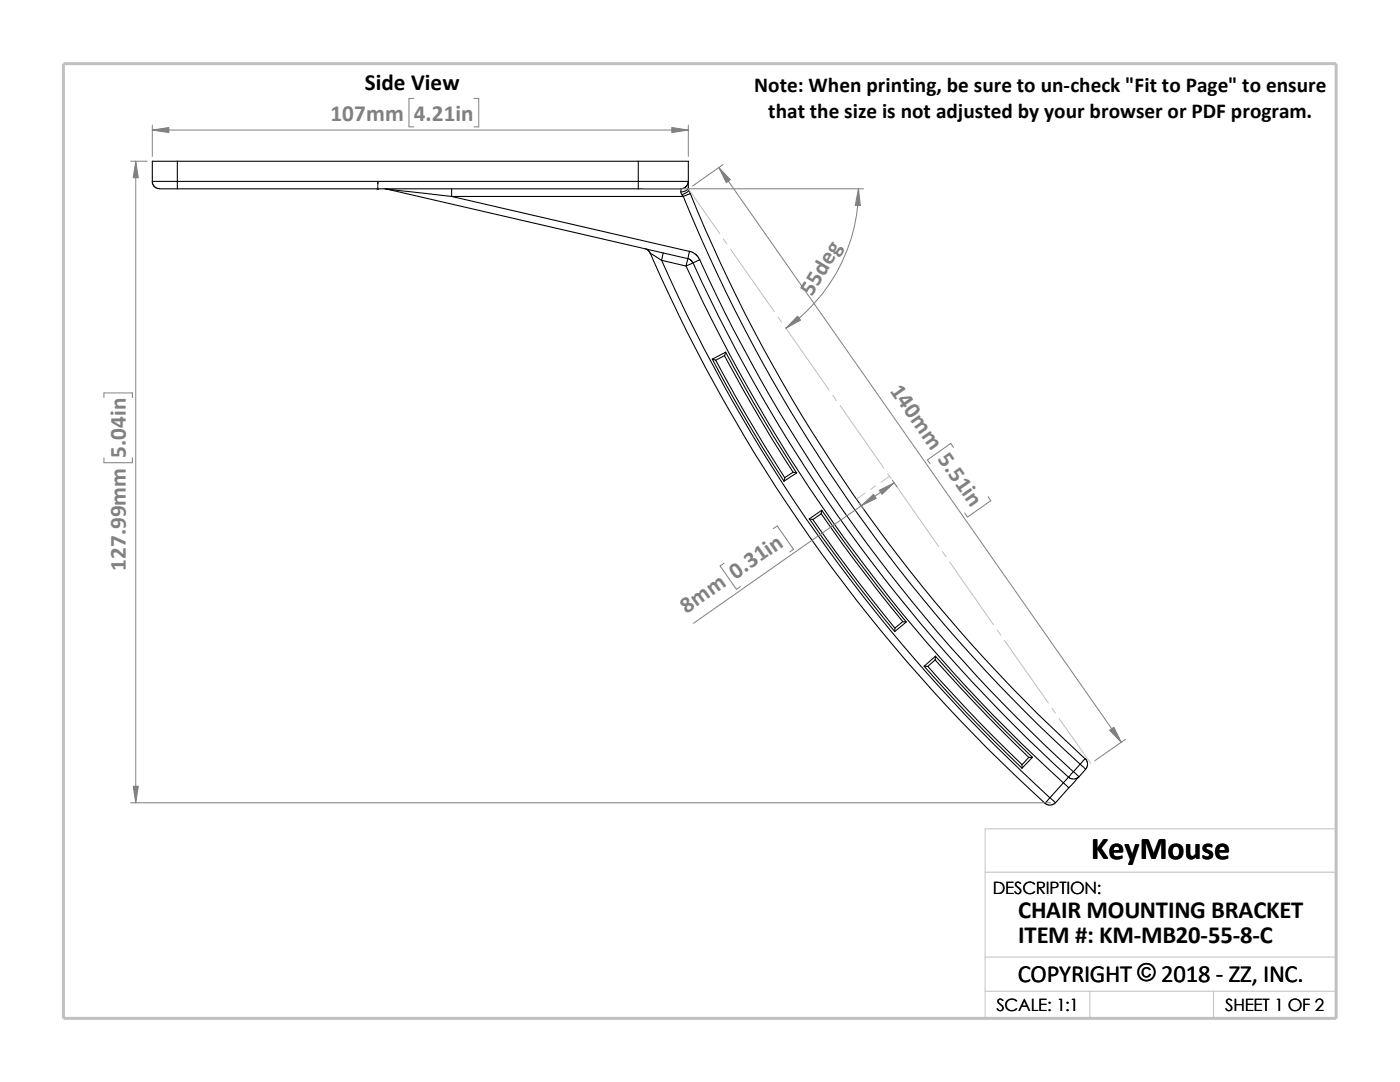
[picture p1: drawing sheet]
<svg xmlns="http://www.w3.org/2000/svg" width="279mm" height="216mm" viewBox="0 0 279 216" stroke-linecap="round" stroke-linejoin="round" font-family="sans-serif">
<g fill="none" stroke="#c0c0c0" stroke-width=".2">
<path d="M137.4 37.7l6.2 8.9M144.4 47.7l.7 1M145.8 49.7l8.8 12.5M155.3 63.2l.7 1.1M156.8 65.4l8.7 12.5M166.2 78.9l.7 1M167.7 80.9l8.7 12.5M172.7 98.4l-1.7 1.2M174.8 96.9l-1.1 .8M177.1 94.5l.8 1M177.5 95l-1.7 1.2M178.6 96.6l8.7 12.5"/>
<path d="M188.1 110.1l.7 1M189.5 112.1l8.7 12.5M199 125.7l.7 1M200.4 127.8l8.8 12.5M209.9 141.3l.8 1M211.4 143.4l6.3 8.9M196.6 174h70.1M196.6 191h70.1M196.6 197.8h70.1M217.5 197.8v5.4M242.2 197.8v5.4M26.8 203.2h239.9v-37.8h-70.1v37.8"/>
</g>
<path d="M12.7 12.7h254v190.5h-254z" fill="none" stroke="#c0c0c0" stroke-width=".59"/>
<g fill="none" stroke="#000" stroke-width=".21">
<path d="M30.4 36.2h5M30.4 36.2v.3l.3 .6 .8 .5 3.9 .1M35.4 36.2v1.5M35.4 32.2h-5v4M35.4 32.2v4M35.4 36.2h92M35.4 32.2h92M35.4 37.7h92M76.8 37.7h.3M77.1 37.7l13 1.5M77.1 37.7l60.1 13.9M90.1 37.7v1.5"/>
<path d="M90.1 39.2h46.3M90.1 39.2l47.5 11M127.4 37.7h8.5v.6M127.4 32.2v4M127.4 36.2h10M127.4 36.2v1.5M127.4 32.2h10v4M135.9 38.3l.2 .6M136.1 38.9l.3 .3M136.4 39.2a312.1 312.1 0 0 0 79.2 113.3M137.4 37.4l.1 .6M137.4 36.2l-.2 .7-.4 .4-.6 .3h-.3"/>
<path d="M137.4 37.4a1.34 1.34 0 0 1-1.5 .9M137.4 36.2v1.2M137.5 38l.3 .6M137.5 38l-.4 .4-1 .5M137.8 38.6l-1.4 .6M137.8 38.6a309.5 309.5 0 0 0 78.7 112.8M128.7 49.6l.6 .3 .5 .7 2.2 1.3M129.8 50.5a321.3 321.3 0 0 0 78.7 109.8M132 51.9a321.2 321.2 0 0 0 77.5 107.3M132 51.9l4.9 1.2M132.4 50.5l-.4 1.4M136.9 53a315.7 315.7 0 0 0 75.3 103.2"/>
<path d="M137.2 51.6l.6 .2 .5 .7M137.2 51.6l-.3 1.5M137.6 50.2l-.4 1.4M137.6 50.1l1.2 .6 .9 1.2M138.3 52.4a314.6 314.6 0 0 0 74.9 102.7M139.7 51.9l-2.8 1.2M139.7 51.9a313.3 313.3 0 0 0 74.5 102.1M142.2 71.6a300.8 300.8 0 0 0 14.3 24.4M142.2 71.7l.6 .2M142.8 71.9l5.7 10.3 8.1 13.1M144.6 71l7.5 13.3 6.2 9.9M144.6 71l-1.8 .9"/>
<path d="M144.8 70.3l-.2 .7M144.8 70.3a336.6 336.6 0 0 0 14.2 24.1M144.8 70.3l-2.6 1.4M156.6 95.3l-.1 .7M158.3 94.2l.7 .2-2.5 1.6M158.3 94.2l-1.7 1.1M161.5 103.5a331.7 331.7 0 0 0 17.1 22.5M161.5 103.5l.7 .2M162.2 103.7l6.9 9.5 9.5 12.1M163.9 102.5l6.6 9.3 9.7 12.2M164 101.8a326.8 326.8 0 0 0 16.8 22.3M164 101.8l-.1 .7-1.7 1.2"/>
<path d="M164 101.8l-2.5 1.7M180.2 124l.6 .1-2.2 1.9M180.2 124l-1.6 1.3v.7M184.4 132.9a310.1 310.1 0 0 0 19.6 20.4M185.2 133l10.6 11.5 8.2 8.1M186.6 131.7l10.4 11.2 8.3 8.2M186.7 130.9a308.6 308.6 0 0 0 19.3 20.2M186.7 130.9l-2.3 2 .8 .1M186.7 130.9l-.1 .8-1.4 1.3M205.3 151.1h.7l-2 2.2M205.3 151.1l-1.3 1.5v.7M209.5 159.2l-1 1.1"/>
<path d="M209.5 159.2l1.2 1M212.2 156.2l1.1 1M212.2 156.2l-2.7 3M213.2 155.1l-1 1.1M213.3 157.2l-2.6 3M214.2 154l-1 1.1M214.2 154l1.1 1M215.3 155l-2 2.2M215.3 155l-.9 .4h-.6l-.6-.3M215.6 152.5l1-1.1 .4 .9v.6l-.3 .6M215.6 152.5l1.1 1M215.6 152.5l-1.4 1.5"/>
<path d="M216.7 153.5l-1.4 1.5M210.7 160.2l-1 .5-.6-.1-.6-.3"/>
</g>
<path d="M75.4 36.3l.1 .4h-.2z" fill="#00f" stroke="#00f" stroke-width=".2"/>
<path d="M75.3 37.7h.3M75.3 37.5l.3 .3M75.4 37.7h.1M75.4 36.3v1.5M75.5 37.5l-.3 .3" fill="none" stroke="#00f" stroke-width=".2"/>
<g fill="none" stroke="#808080" stroke-width=".2">
<path d="M82.6 19.6h-1v5.7h1M94.6 19.6h.9v5.7h-.9M26.1 32.2h3.3M27.1 32.2v128M30.4 26h107M30.4 25v6.2M128.4 37.7h43.9M137.4 25v6.2M143.5 33.4l80.3 114.7M144.3 32.9l-6.1 4.2M171.3 37.7a33.8 33.8 0 0 1-14.5 27.8M20.7 79.3v-.9h5.7v.9"/>
<path d="M20.7 91.4v.9h5.7v-.9M178.1 95.8l.9 1.4M178.4 96.4l-40 28M190.3 89.3l-.6-.8-4.6 3.3 .5 .7M197.2 99.1l.5 .8-4.6 3.3-.6-.8M144.5 112.4l-.8 .5 3.3 4.7 .7-.5M154.3 105.5l.8-.6 3.3 4.7-.8 .6M171.5 100.5l1 1.3M224.6 147.5l-6.1 4.3M26.1 160.2h183.6"/>
</g>
<g fill="#808080" stroke="#808080" stroke-width=".2">
<path d="M143.5 33.4l2.3 2.5-.9 .5z"/>
<path d="M221.4 145.7l.9-.6 1.5 3z"/>
<path d="M175.5 97.8l2.9-1.4-2.4 2.2z"/>
<path d="M171.9 100.9l2.4-2.3 .6 .8z"/>
<path d="M159.2 63.1l.6 .8-3 1.6z"/>
<path d="M171.3 37.7l.4 3.3h-1z"/>
<path d="M30.4 26l3.3-.6v1.1z"/>
<path d="M134.1 25.4l3.3 .6-3.3 .5z"/>
<path d="M27.1 32.2l.5 3.3h-1z"/>
<path d="M26.6 156.9h1l-.5 3.3z"/>
</g>
<text font-size="6.4" x="217.8" y="171.4">KeyMouse</text>
<g font-size="4.9">
<text x="203.2" y="183.2">CHAIR MOUNTING BRACKET</text>
<text x="203.2" y="188.1">ITEM #: KM-MB20-55-8-C</text>
<text x="203.1" y="195.9">COPYRIGHT © 2018 - ZZ, INC.</text>
<text x="227" y="195.8">©</text>
</g>
<text font-size="4.6" x="72.8" y="18">Side View</text>
<g font-size="4.6" fill="#808080">
<text x="66" y="24.1">107mm</text>
<text x="82.6" y="24.1">4.21in</text>
<text x="162" y="59.3" transform="rotate(-59 162 59.3)">55deg</text>
<text x="177.5" y="78" transform="rotate(55 177.5 78)">140mm 5.51in</text>
<text x="25.1" y="91.4" transform="rotate(-90 25.1 91.4)">5.04in</text>
<text x="25.1" y="114" transform="rotate(-90 25.1 114)">127.99mm</text>
<text x="137" y="122.5" transform="rotate(-35 137 122.5)">8mm 0.31in</text>
</g>
<g font-size="4.2">
<text x="150.5" y="18.4">Note: When printing, be sure to un-check &quot;Fit to Page&quot; to ensure</text>
<text x="153.3" y="23.6">that the size is not adjusted by your browser or PDF program.</text>
</g>
<g font-size="3.4">
<text x="198.2" y="178.5">DESCRIPTION:</text>
<text x="198.8" y="201.7">SCALE: 1:1</text>
<text x="244.5" y="201.7">SHEET 1 OF 2</text>
</g>
</svg>
